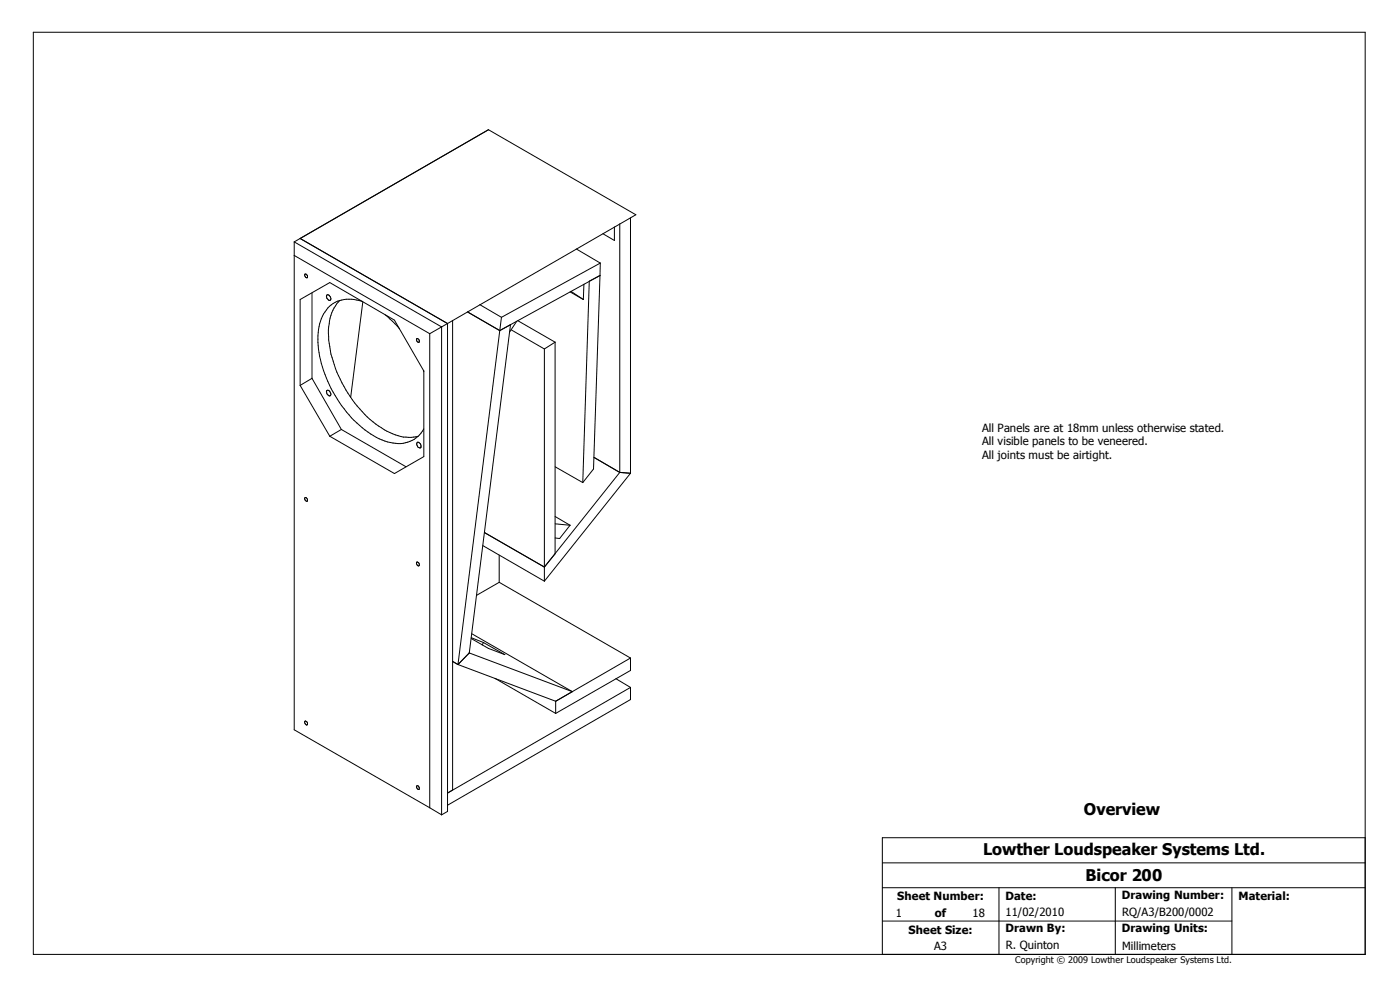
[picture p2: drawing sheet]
<svg xmlns="http://www.w3.org/2000/svg" width="420mm" height="297mm" viewBox="0 0 420 297" stroke-linecap="round" stroke-linejoin="round" font-family="sans-serif">
<g fill="none" stroke="#000" stroke-width=".3">
<path d="M10 9.7h399.4v276.3h-399.4zM88.2 72.5v146.2l40.7 23.4M88.2 72.5l44.2 25.5v146.2M88.2 76.6l40.7 23.4M90 71.5l56.5-32.6 44.2 25.5-56.5 32.6M90 71.5l44.2 25.5M90 71.5l-1.8 1M172.8 74.6l7.2 4.2M180 78.8l-.1 3.8M180 78.8l-29.6 16.3M184.2 68v4.1l-3.4-2.1M185.8 67.1v74.5"/>
<path d="M189.1 65.3v76.5M91.4 82.1h.4l.4 .5-.1 .6-.5-.1-.2-.5zM93.6 87.8v25.6M98 88.4a1.02 1.02 0 0 1 1 .5 1.02 1.02 0 0 1 0 1.1 1.09 1.09 0 0 1-1-1.6zM101.9 90a12.6 12.6 0 0 0-3.4 8.9 36.3 36.3 0 0 0 8.6 22.8 27.8 27.8 0 0 0 9.8 7.9 12.7 12.7 0 0 0 8.5 1.1M108.7 90.4a9.1 9.1 0 0 0-12 4.4 20.7 20.7 0 0 0-.3 14.1 37.3 37.3 0 0 0 16.5 22.2 11.1 11.1 0 0 0 11.3 .6l1.6-1.4 1.3-1.8M108.8 90.4l-3.6 28.7M115.5 94.3l2.2 2 2.1 2.3M134.2 97l-5.3 3M134.2 97v146.2l-1.8 1M135.7 96v140.7l-1.5 1 54.9-31.7M140.2 93.5l9.7 5.6"/>
<path d="M143.8 91.3l6.6 3.8M149.9 99.1l-12.6 100.1M149.9 99.1l3.2-1.8-12.4 98.4M150.4 95.1l-.5 4M153.2 98.8l10 5.8M154.9 96.3l-2.1 3.2M155.3 96.1l11.2 6.4M170.9 87.5l4 2.3M171.2 87.3l3.7 2.5M175.1 85.2l-.2 4.6M179.9 82.6l-3.2 1.7-1.9 60.3M179.9 82.6l-1.9 58-3.2 4"/>
<path d="M179.9 82.6l-30 16.5M90 115.5v-25.7l8.9-5.1 19.4 11.2 8.8 15.3v25.6l-8.8 5.1-19.4-11.2M90 115.5l8.9 15.2M93.6 113.4l-3.6 2.1M93.6 113.4l8.8 15.3M98 117.1a.95 .95 0 0 1 1 .2 .95 .95 0 0 1 .2 1l-.1 .2a1 1 0 0 1-1-.3 1 1 0 0 1-.1-1.1zM124.9 101.6l.2-.2 .5 .3 .1 .3-.1 .6-.5-.3zM127 111l.1 .4M128.9 100v142.1M163.2 104.6v69.6M166.5 102.5l-3.3 2.1M166.5 102.5v63.5l-3.3 3.9"/>
<path d="M102.4 128.7l-3.5 2M102.4 128.7l19.4 11.2M125.1 132.7l.3-.2 .7 .5 .1 1a.94 .94 0 0 1-1.1-.2 .94 .94 0 0 1 0-1.1zM166.5 139.9l8.3 4.7M178.1 137.1l7.7 4.5M91.5 149.1a.74 .74 0 0 1 .6 1.1 .72 .72 0 0 1-.6-1.1zM145.3 159.6l17.9 10.3M166.5 154.8l4.4 2.6M166.5 157l4.4 .4M170.9 157.4l-3.1 4-1.3-.2M185.8 141.6l-22.6 28.3M185.8 141.6l3.3 .2"/>
<path d="M189.1 141.8l-25.9 32.4M125 168.5l.1-.1a.64 .64 0 0 1 .6 .5 .64 .64 0 0 1-.3 .7l-.5-.7zM144.8 163.5l18.4 10.7M149.7 166.4v8.1M149.7 174.5l-6.8 3.9M149.7 174.5l39.4 22.7M135.7 198.2l1.6 1M137.3 199.2l29.3 11M140.7 195.7l-3.4 3.5M140.7 195.7l30.9 11.6M141.3 191.1l3.6 1.4M141.3 191.4l5.2 2.9 4.9 1.9-6.5-3.7"/>
<path d="M141.5 189.9l30.1 17.4M144.9 192.5l-.3 .8M189.1 197.2l-22.5 13M189.1 197.2v3.7l-22.5 12.9M91.4 216.3l.1-.2a.64 .64 0 0 1 .6 .4 .64 .64 0 0 1-.2 .8l-.5-.7zM148.4 203.3l18.2 10.5M166.6 210.2v3.6M171.6 207.3l-5 2.9M184.7 203.4l4.4 2.6M189.1 206v3.6l-54.9 31.7M125.1 235.5a.74 .74 0 0 1 .5 1.1l-.5-.2-.2-.5zM128.9 242.1l3.5 2.1"/>
<path d="M264.6 258.6h144.8M409.4 251.1h-144.8v34.9M264.6 276h104.8M264.6 266h144.8M299.6 266v20M334.4 266v20M369.4 266v20"/>
</g>
<g font-size="4.8">
<text x="325" y="244.4">Overview</text>
<text x="294.8" y="256.2">Lowther Loudspeaker Systems Ltd.</text>
<text x="325.5" y="264.1">Bicor 200</text>
</g>
<g font-size="3.4">
<text x="294.5" y="129.4">All Panels are at 18mm unless otherwise stated.</text>
<text x="294.5" y="133.4">All visible panels to be veneered.</text>
<text x="294.5" y="137.6">All joints must be airtight.</text>
<text x="269.1" y="269.8">Sheet Number:</text>
<text x="301.5" y="269.8">Date:</text>
<text x="336.4" y="269.5">Drawing Number:</text>
<text x="371.3" y="269.8">Material:</text>
<text x="268.6" y="274.8">1</text>
<text x="280.3" y="274.8">of</text>
<text x="291.6" y="274.8">18</text>
<text x="301.5" y="274.6">11/02/2010</text>
<text x="336.5" y="274.5">RQ/A3/B200/0002</text>
<text x="272.5" y="279.8">Sheet Size:</text>
<text x="301.5" y="279.4">Drawn By:</text>
<text x="336.4" y="279.4">Drawing Units:</text>
<text x="280.1" y="284.7">A3</text>
<text x="301.6" y="284.5">R. Quinton</text>
<text x="336.5" y="284.7">Millimeters</text>
</g>
<text font-size="2.7" x="304.4" y="288.6">Copyright © 2009 Lowther Loudspeaker Systems Ltd.</text>
</svg>
